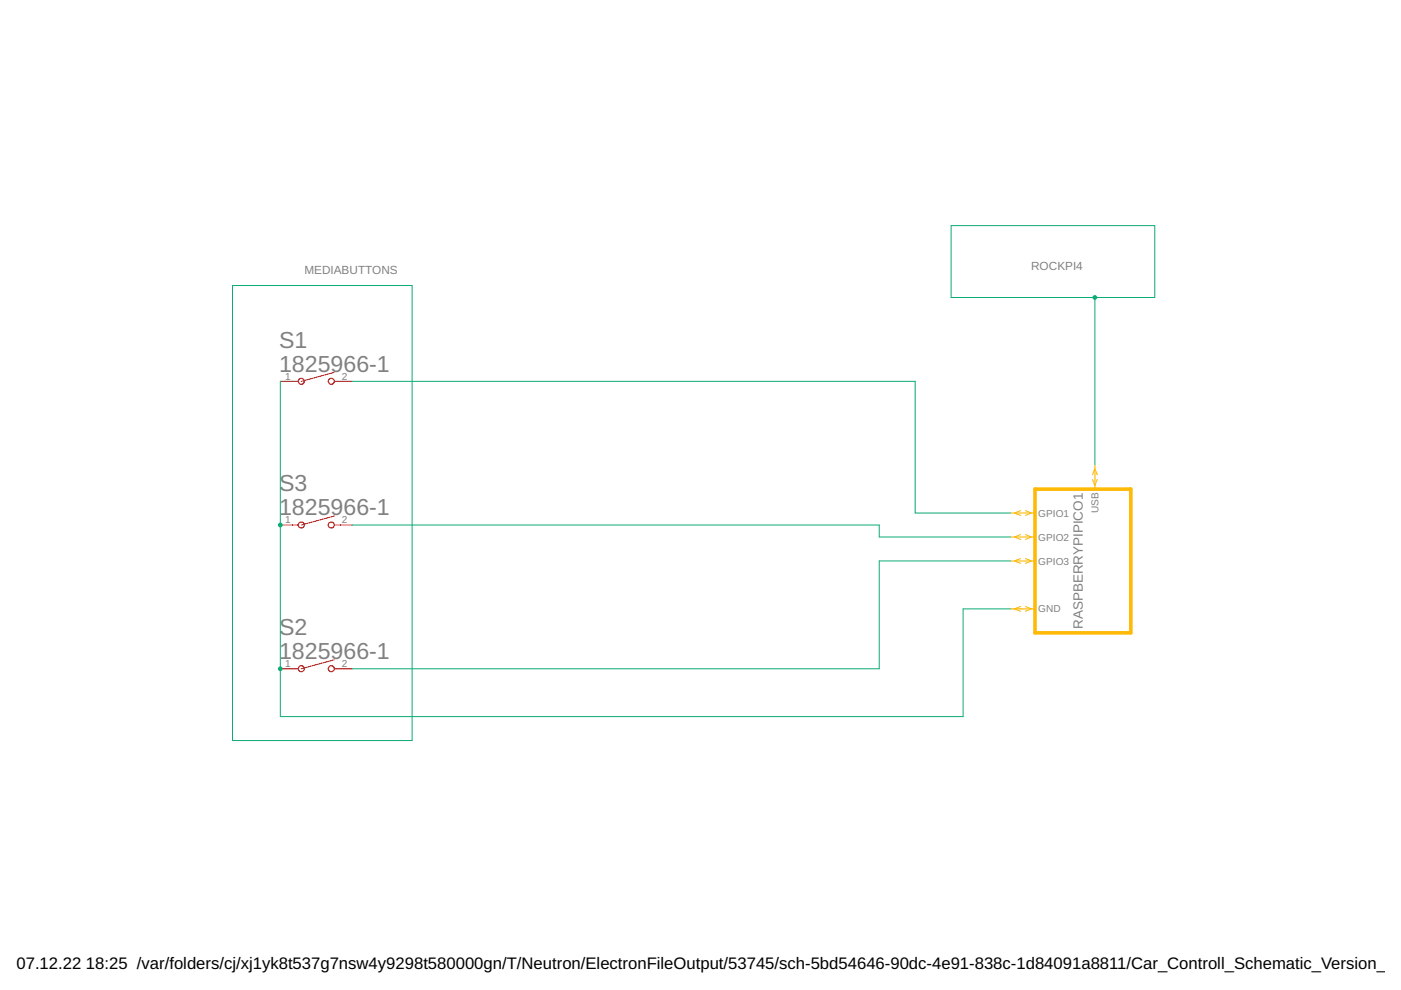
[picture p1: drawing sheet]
<svg xmlns="http://www.w3.org/2000/svg" width="297mm" height="210mm" viewBox="0 0 297 210" stroke-linecap="round" stroke-linejoin="round" font-family="sans-serif">
<path d="M70.9 79l-7 1.9M59.4 80.9h3.8M70.9 80.9h3.8M59.4 111.3h3.8M70.9 111.3h3.8M70.9 109.4l-7 1.9M70.9 139.9l-7 1.9M59.4 141.8h3.8M70.9 141.8h3.8" fill="none" stroke="#c90d0c" stroke-width=".21"/>
<g fill="none" stroke="#c90d0c" stroke-width=".25">
<circle cx="63.9" cy="80.8" r=".63"/>
<circle cx="70.2" cy="80.8" r=".64"/>
<circle cx="63.9" cy="111.3" r=".63"/>
<circle cx="70.2" cy="111.3" r=".64"/>
<circle cx="63.9" cy="141.8" r=".63"/>
<circle cx="70.2" cy="141.8" r=".64"/>
</g>
<path d="M49.3 60.5h38.1v96.5h-38.1zM59.4 80.9v60.9" fill="none" stroke="#0dab76" stroke-width=".21"/>
<circle cx="59.4" cy="111.3" r=".51" fill="#0dab76"/>
<path d="M58.9 111.3a.51 .51 0 0 1 1 0 .51 .51 0 0 1-1 0zM58.9 111.3a.51 .51 0 0 0 1 0 .51 .51 0 0 0-1 0z" fill="#0dab76"/>
<path d="M59.4 141.8v10.1" fill="none" stroke="#0dab76" stroke-width=".21"/>
<circle cx="59.4" cy="141.8" r=".51" fill="#0dab76"/>
<path d="M58.9 141.8a.51 .51 0 0 1 1 0 .51 .51 0 0 1-1 0zM58.9 141.8a.51 .51 0 0 0 1 0 .51 .51 0 0 0-1 0z" fill="#0dab76"/>
<path d="M201.7 47.8h43.1v15.3h-43.1zM232.1 63.1v35.5M74.7 80.9h119.3v27.9h20.4M74.7 111.3h111.7v2.6h28M214.4 118.9h-28v22.9h-111.7M216.9 129.1h-12.7v22.8h-144.8" fill="none" stroke="#0dab76" stroke-width=".21"/>
<circle cx="232.1" cy="63.1" r=".51" fill="#0dab76"/>
<path d="M231.6 63.1a.51 .51 0 0 1 1 0 .51 .51 0 0 1-1 0zM231.6 63.1a.51 .51 0 0 0 1 0 .51 .51 0 0 0-1 0z" fill="#0dab76"/>
<path d="M219.4 103.7h20.4v30.5h-20.4z" fill="none" stroke="#ffba08" stroke-width=".76"/>
<g fill="none" stroke="#ffba08" stroke-width=".21">
<path d="M232.1 98.6v5.1M214.4 108.8h5M214.4 113.9h5M214.4 118.9h5M216.4 108.3l-1.3 .5 1.3 .5M216.4 113.3l-1.3 .6 1.3 .5M216.4 118.4l-1.3 .5 1.3 .5M217.4 108.3l1.3 .5-1.3 .5M217.4 113.3l1.3 .6-1.3 .5M217.4 118.4l1.3 .5-1.3 .5M231.6 101.7l.5 1.2 .5-1.2M231.6 100.6l.5-1.2 .5 1.2"/>
<path d="M214.4 129.1h5M216.4 128.6l-1.3 .5 1.3 .5M217.4 128.6l1.3 .5-1.3 .5"/>
</g>
<g font-size="4.9" fill="#808080">
<text x="59.2" y="73.7">S1</text>
<text x="59.2" y="78.8">1825966-1</text>
<text x="59.2" y="104.2">S3</text>
<text x="59.2" y="109.2">1825966-1</text>
<text x="59.2" y="134.6">S2</text>
<text x="59.2" y="139.7">1825966-1</text>
</g>
<g font-size="3.5">
<text x="3.5" y="205.4">07.12.22</text>
<text x="18.2" y="205.4">18:25 /var/folders/cj/xj1yk8t537g7nsw4y9298t580000gn/T/Neutron/ElectronFileOutput/53745/sch-5bd54646-90dc-4e91-838c-1d84091a8811/Car_Controll_Schematic_Version_1 v</text>
</g>
<text font-size="2.9" fill="#808080" x="229.6" y="133.3" transform="rotate(-90 229.6 133.3)">RASPBERRYPIPICO1</text>
<g font-size="2.5" fill="#808080">
<text x="64.5" y="58">MEDIABUTTONS</text>
<text x="218.6" y="57.2">ROCKPI4</text>
</g>
<g font-size="2.1" fill="#808080">
<text x="60.4" y="80.5">1</text>
<text x="72.5" y="80.5">2</text>
<text x="60.4" y="111">1</text>
<text x="72.5" y="111">2</text>
<text x="220.1" y="109.5">GPIO1</text>
<text x="232.9" y="108.8" transform="rotate(-90 232.9 108.8)">USB</text>
<text x="220.1" y="114.6">GPIO2</text>
<text x="220.1" y="119.7">GPIO3</text>
<text x="220.1" y="129.9">GND</text>
<text x="60.4" y="141.4">1</text>
<text x="72.5" y="141.4">2</text>
</g>
</svg>
